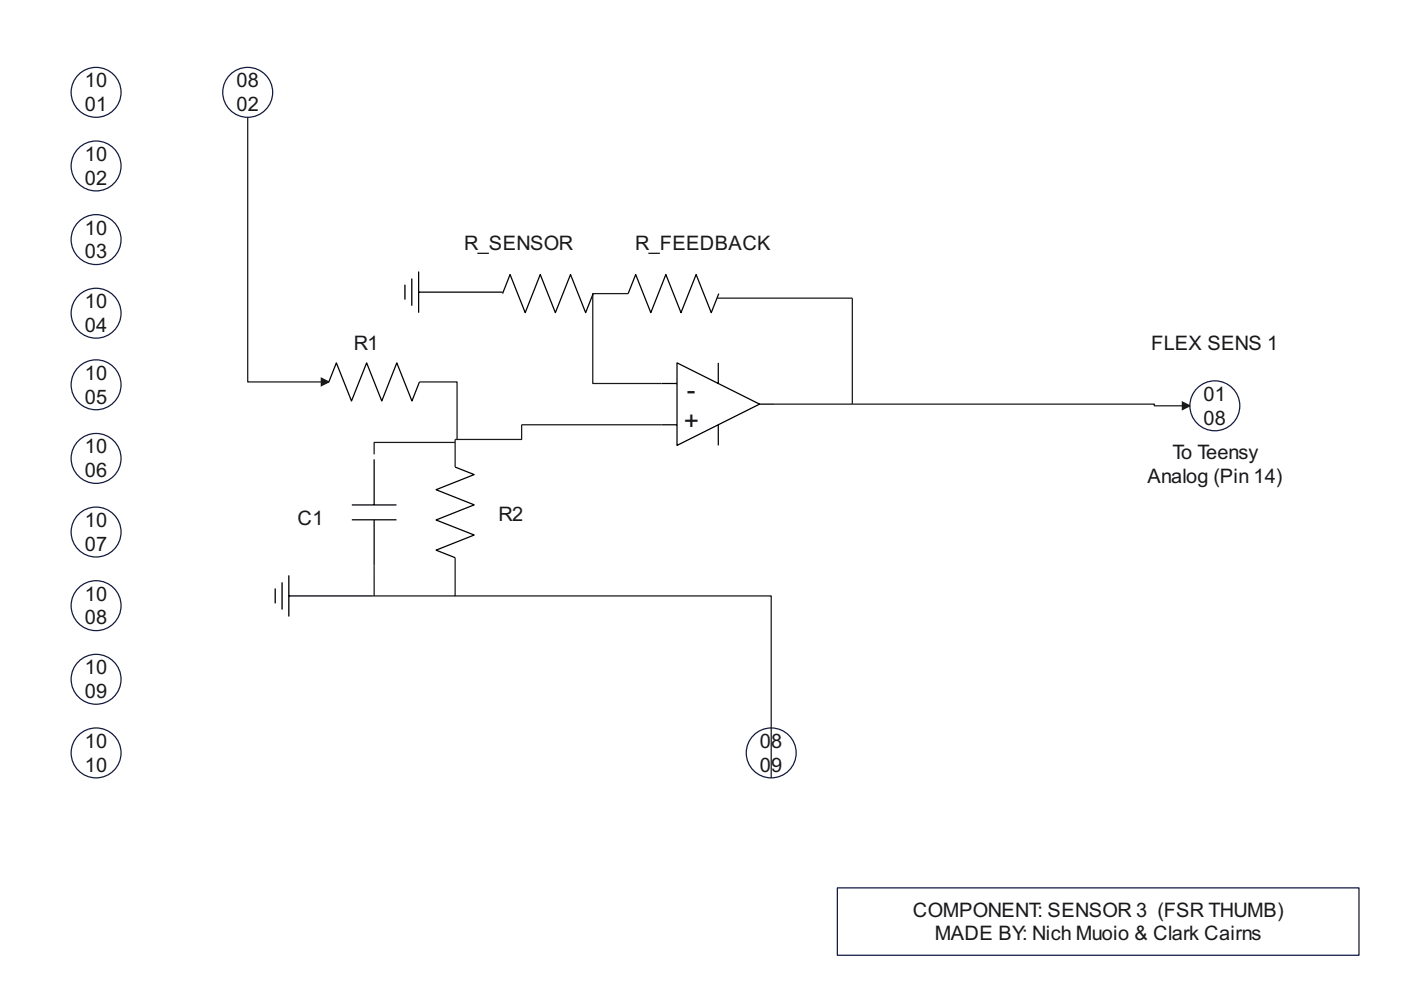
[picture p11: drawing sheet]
<svg xmlns="http://www.w3.org/2000/svg" width="297mm" height="210mm" viewBox="0 0 297 210" stroke-linecap="round" stroke-linejoin="round" font-family="sans-serif">
<circle cx="20.4" cy="19.6" r="5.3" fill="none" stroke="#101843" stroke-width=".26"/>
<circle cx="20.4" cy="35.2" r="5.3" fill="#fff"/>
<circle cx="20.4" cy="35.2" r="5.3" fill="none" stroke="#101843" stroke-width=".26"/>
<circle cx="20.4" cy="50.8" r="5.3" fill="#fff"/>
<circle cx="20.4" cy="50.8" r="5.3" fill="none" stroke="#101843" stroke-width=".26"/>
<circle cx="20.4" cy="66.4" r="5.3" fill="#fff"/>
<circle cx="20.4" cy="66.4" r="5.3" fill="none" stroke="#101843" stroke-width=".26"/>
<circle cx="20.4" cy="81.6" r="5.3" fill="#fff"/>
<circle cx="20.4" cy="81.6" r="5.3" fill="none" stroke="#101843" stroke-width=".26"/>
<circle cx="20.4" cy="97.2" r="5.3" fill="#fff"/>
<circle cx="20.4" cy="97.2" r="5.3" fill="none" stroke="#101843" stroke-width=".26"/>
<circle cx="20.4" cy="112.8" r="5.3" fill="#fff"/>
<circle cx="20.4" cy="112.8" r="5.3" fill="none" stroke="#101843" stroke-width=".26"/>
<circle cx="20.4" cy="128.4" r="5.3" fill="#fff"/>
<circle cx="20.4" cy="128.4" r="5.3" fill="none" stroke="#101843" stroke-width=".26"/>
<circle cx="20.4" cy="144" r="5.3" fill="#fff"/>
<circle cx="20.4" cy="144" r="5.3" fill="none" stroke="#101843" stroke-width=".26"/>
<circle cx="20.4" cy="159.6" r="5.3" fill="#fff"/>
<circle cx="20.4" cy="159.6" r="5.3" fill="none" stroke="#101843" stroke-width=".26"/>
<path d="M177.5 188.3h110.6v14.2h-110.6z" fill="#fff"/>
<path d="M177.5 188.3h110.6v14.2h-110.6z" fill="none" stroke="#101843" stroke-width=".26"/>
<path d="M143.5 76.9v17.5l17.5-8.7zM140.3 81.3h3.2zM140.3 90.1h3.2zM161 85.7h3.3zM152.3 76.9v4.4zM152.3 90.1v4.3z" fill="#fff"/>
<path d="M143.5 76.9l17.5 8.8-17.5 8.7zM152.3 76.9v4.4M140.3 81.3h3.2M140.3 90.1h3.2M152.3 90.1v4.3M161 85.7h3.3" fill="none" stroke="#000" stroke-width=".26"/>
<circle cx="52.5" cy="19.6" r="5.3" fill="#fff"/>
<circle cx="52.5" cy="19.6" r="5.3" fill="none" stroke="#101843" stroke-width=".26"/>
<path d="M133.2 62.3h-7.5v19h14.6M152 63.2h28.7v22.5h-16.4M88.9 81h8v12.2M96.5 93.8h-17.2v2.5M140.3 90.1h-29.7v3.1h-14.1v5.8M79.3 119.9v6.5M96.5 118.2v8.2h-17.5" fill="none" stroke="#191919" stroke-width=".26"/>
<g fill="none" stroke="#000" stroke-width=".26">
<path d="M87.3 59.1v5.7M88.8 57.6v8.7M85.9 60.4v3.1M88.8 61.9h17.8M106.6 62.3l1.5-4.1 3.3 8.1 3.1-8.1 3.3 8.1 3.2-8.1 3.2 8.1 1.6-4M133.2 62.3l1.6-4.1 3.2 8.1 3.2-8.1 3.2 8.1 3.2-8.1 3.2 8.1 1.6-4M69.7 81l1.6-4.1 3.2 8.1 3.2-8.1 3.2 8.1 3.2-8.1 3.2 8.1 1.6-4M79.3 97.4v9.7M96.5 99l4 1.6-8 3.2 8 3.2-8 3.2 8 3.2-8 3.2 4 1.6M74.6 107.1h9.5M74.6 110.2h9.5M79.3 110.2v9.7"/>
<path d="M58.3 124.8v3.1M59.8 123.5v5.7M61.2 126.4h17.8M61.2 122v8.7"/>
</g>
<g fill="#000">
<path d="M88.8 57.6v8.7zM87.3 59.1v5.7zM85.9 60.4v3.1z"/>
<path d="M61.2 122v8.7zM59.8 123.5v5.7zM58.3 124.8v3.1z"/>
</g>
<circle cx="163.5" cy="159.6" r="5.3" fill="#fff"/>
<circle cx="163.5" cy="159.6" r="5.3" fill="none" stroke="#101843" stroke-width=".26"/>
<path d="M96.5 126.4h67v38.5" fill="none" stroke="#191919" stroke-width=".26"/>
<circle cx="257.6" cy="86" r="5.3" fill="#fff"/>
<circle cx="257.6" cy="86" r="5.3" fill="none" stroke="#101843" stroke-width=".26"/>
<path d="M52.5 24.9v56.1h15.6" fill="none" stroke="#191919" stroke-width=".26"/>
<path d="M68.1 80.2l1.6 .8-1.6 .8z" fill="#191919"/>
<path d="M68.1 80.2l1.6 .8-1.6 .8zM180.7 85.7h64v.3h6" fill="none" stroke="#191919" stroke-width=".26"/>
<path d="M250.7 85.2l1.6 .8-1.6 .8z" fill="#191919"/>
<path d="M250.7 85.2l1.6 .8-1.6 .8z" fill="none" stroke="#191919" stroke-width=".26"/>
<g font-size="5.6" fill="#191919">
<text x="145.6" y="84.6">-</text>
<text x="145" y="91.2">+</text>
</g>
<g font-size="4.2" fill="#191919">
<text x="18" y="18.5">10</text>
<text x="18" y="23.5">01</text>
<text x="50.1" y="18.5">08</text>
<text x="50.1" y="23.5">02</text>
<text x="18" y="34.1">10</text>
<text x="18" y="39.2">02</text>
<text x="18" y="49.7">10</text>
<text x="98.4" y="53">R_SENSOR</text>
<text x="134.6" y="53">R_FEEDBACK</text>
<text x="18" y="54.8">03</text>
<text x="18" y="65.4">10</text>
<text x="18" y="70.4">04</text>
<text x="75" y="74.2">R1</text>
<text x="244.1" y="74.2">FLEX SENS 1</text>
<text x="18" y="80.5">10</text>
<text x="18" y="85.6">05</text>
<text x="255.2" y="85">01</text>
<text x="255.2" y="90">08</text>
<text x="18" y="96.1">10</text>
<text x="18" y="101.2">06</text>
<text x="248.6" y="97.4">To Teensy</text>
<text x="243.3" y="102.4">Analog (Pin 14)</text>
<text x="18" y="111.7">10</text>
<text x="63.1" y="111.3">C1</text>
<text x="105.7" y="110.5">R2</text>
<text x="18" y="116.8">07</text>
<text x="18" y="127.4">10</text>
<text x="18" y="132.4">08</text>
<text x="18" y="143">10</text>
<text x="18" y="148">09</text>
<text x="18" y="158.6">10</text>
<text x="161.1" y="158.6">0</text>
<text x="163.5" y="158.6">8</text>
<text x="18" y="163.6">10</text>
<text x="161.1" y="163.6">0</text>
<text x="163.5" y="163.6">9</text>
<text x="193.5" y="194.3">COMPONENT: SENSOR 3 (FSR THUMB)</text>
<text x="198.2" y="199.4">MADE BY: Nich Muoio &amp; Clark Cairns</text>
</g>
</svg>
